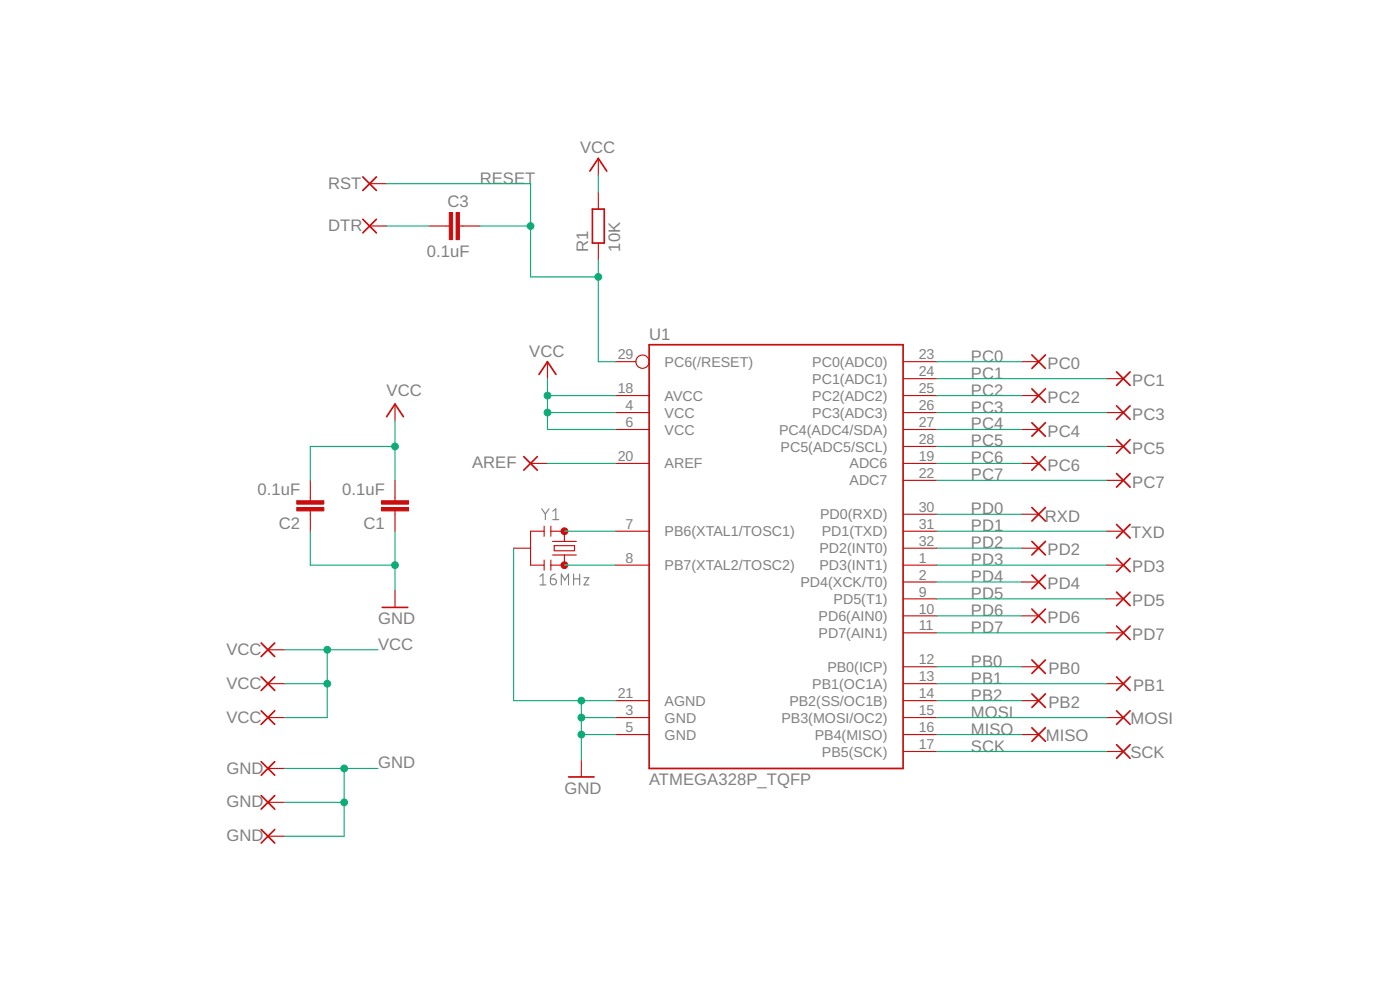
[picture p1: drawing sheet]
<svg xmlns="http://www.w3.org/2000/svg" width="210mm" height="148mm" viewBox="0 0 210 148" stroke-linecap="round" stroke-linejoin="round" font-family="sans-serif">
<g fill="none" stroke="#808080" stroke-width=".17">
<path d="M81.2 76.2l.6 .8M81.8 77v.9M82.3 76.2l-.5 .8M82.9 76.6l.4-.4v1.7M82.9 77.9h.9M81 86.4l.4-.4v1.6M81 87.6h.9M82.5 86.7h.6a.45 .45 0 0 1 .3 .5 .45 .45 0 0 1-.4 .4 .45 .45 0 0 1-.5-.4zM83.2 86a.74 .74 0 0 0-.7 .7M84.2 87.6v-1.6l.5 .9 .5-.9v1.6M86 86.7h.9M86 86v1.6"/>
<path d="M86.9 86v1.6M87.6 86.6h.7l-.7 1h.7"/>
</g>
<g fill="none" stroke="#c90d0c" stroke-width=".25">
<path d="M54.4 32.9l2 2M54.4 26.5l2 2M56.4 32.9l-2 2M56.4 26.5l-2 2M88.4 25.6l1.3-1.9 1.3 1.9M88.8 31.3h1.8v5.1h-1.8zM80.8 56.1l1.3-1.9 1.3 1.9M97.3 51.6h38.1v63.5h-38.1zM154.7 53.2l2 2M154.7 58.3l2 2M156.7 53.2l-2 2M156.7 58.3l-2 2"/>
<path d="M167.4 55.7l2 2M169.4 55.7l-2 2M58 62.4l1.2-1.9 1.3 1.9M78.5 68.4l2.1 2M80.6 68.4l-2.1 2M154.7 63.3l2 2.1M154.7 68.4l2 2M154.7 76l2 2.1M156.7 68.4l-2 2M156.7 63.3l-2 2.1M156.7 76l-2 2.1M167.4 60.8l2 2"/>
<path d="M167.4 65.9l2 2M167.4 71l2 2M167.4 78.6l2 2M169.4 60.8l-2 2M169.4 65.9l-2 2M169.4 71l-2 2M169.4 78.6l-2 2M39.2 96.3l2 2.1M41.2 96.3l-2 2.1M57.3 91h3.8M154.7 81.1l2 2M154.7 86.2l2 2"/>
<path d="M154.7 91.2l2 2.1M154.7 98.9l2 2M156.7 91.2l-2 2.1M156.7 81.1l-2 2M156.7 86.2l-2 2M156.7 98.9l-2 2M167.4 88.7l2 2M167.4 93.8l2 2M167.4 83.7l2 2M169.4 83.7l-2 2M169.4 88.7l-2 2M169.4 93.8l-2 2"/>
<path d="M39.2 114.1l2 2M39.2 119.2l2 2M39.2 101.4l2 2M39.2 106.5l2 2M41.2 114.1l-2 2M41.2 119.2l-2 2M41.2 101.4l-2 2M41.2 106.5l-2 2M85.3 116.4h3.8M154.7 103.9l2 2.1M154.7 109l2 2.1M156.7 103.9l-2 2.1"/>
<path d="M156.7 109l-2 2.1M167.4 101.4l2 2M167.4 106.5l2 2M167.4 111.6l2 2M169.4 101.4l-2 2M169.4 106.5l-2 2M169.4 111.6l-2 2M39.2 124.3l2 2M41.2 124.3l-2 2"/>
</g>
<g fill="none" stroke="#c90d0c" stroke-width=".17">
<path d="M55.4 33.9h2.6M55.4 27.5h2.6M64.3 33.9h3.1M68.9 33.9h3M89.7 23.7v2.6M89.7 28.8v2.5M89.7 36.4v2.5M82.1 54.2v2.5M92.2 59.3h5.1M92.2 54.2h3.1M135.4 59.3h5.1M135.4 56.7h5.1"/>
<path d="M135.4 54.2h5.1M153.2 59.3h2.5M153.2 54.2h2.5M165.9 56.7h2.5M46.5 72v3M46.5 76.5v3.1M59.2 60.5v2.6M59.2 72v3M59.2 76.5v3.1M79.5 69.4h2.6M81.6 79.6h-2.1v5.1h2.1M81.6 78.8v1.5"/>
<path d="M82.6 79.6h2v1.5M82.6 78.8v1.5M92.2 79.6h5.1M92.2 61.8h5.1M92.2 64.3h5.1M92.2 69.4h5.1M135.4 79.6h5.1M135.4 61.8h5.1M135.4 64.3h5.1M135.4 69.4h5.1M135.4 77h5.1M135.4 72h5.1"/>
<path d="M135.4 66.9h5.1M153.2 64.3h2.5M153.2 69.4h2.5M153.2 77h2.5M165.9 79.6h2.5M165.9 61.8h2.5M165.9 72h2.5M165.9 66.9h2.5M40.2 97.3h2.5M59.2 88.5v2.5M77 82.1h2.5M81.6 83.9v1.5"/>
<path d="M82.6 83.9v1.5M82.8 83.1h3.6M82.8 81.1h3.6M83.1 81.7h3v.8h-3zM84.6 83.1v1.6h-2M92.2 84.7h5.1M135.4 84.7h5.1M135.4 99.9h5.1M135.4 94.8h5.1M135.4 92.3h5.1M135.4 89.7h5.1M135.4 87.2h5.1"/>
<path d="M135.4 82.1h5.1M153.2 99.9h2.5M153.2 92.3h2.5M153.2 87.2h2.5M153.2 82.1h2.5M165.9 84.7h2.5M165.9 94.8h2.5M165.9 89.7h2.5M40.2 107.5h2.5M40.2 102.4h2.5M40.2 115.1h2.5M87.2 113.9v2.5"/>
<path d="M92.2 107.5h5.1M92.2 110h5.1M92.2 105h5.1M135.4 112.6h5.1M135.4 107.5h5.1M135.4 110h5.1M135.4 105h5.1M135.4 102.4h5.1M153.2 110h2.5M153.2 105h2.5M165.9 112.6h2.5M165.9 107.5h2.5"/>
<path d="M165.9 102.4h2.5M40.2 120.2h2.5M40.2 125.3h2.5"/>
<circle cx="96.3" cy="54.2" r=".99"/>
</g>
<g fill="#c90d0c" stroke="#c90d0c" stroke-width=".15">
<path d="M57.2 75h4.1v.5h-4.1z"/>
<path d="M57.2 76h4.1v.5h-4.1z"/>
<path d="M44.5 75h4.1v.5h-4.1z"/>
<path d="M44.5 76h4.1v.5h-4.1z"/>
<path d="M68.4 31.8h.5v4.1h-.5z"/>
<path d="M67.4 31.8h.5v4.1h-.5z"/>
</g>
<g fill="#c90d0c" stroke="#c90d0c" stroke-width=".15">
<circle cx="84.6" cy="79.6" r=".51"/>
<circle cx="84.6" cy="84.7" r=".51"/>
</g>
<g fill="none" stroke="#0dab76" stroke-width=".17">
<path d="M58 27.5h21.5v14h10.2M58 33.9h6.3M71.9 33.9h7.6M89.7 26.3v2.5M89.7 38.9v15.3h2.5M82.1 56.7v7.6h10.1M82.1 59.3h10.1M140.5 59.3h12.7M140.5 54.2h12.7M140.5 56.7h25.4M46.5 79.6v5.1h12.7M59.2 63.1v8.9"/>
<path d="M59.2 79.6v8.9M59.2 66.9h-12.7v5.1M82.1 61.8h10.1M82.1 69.4h10.1M84.6 79.6h7.6M140.5 66.9h25.4M140.5 64.3h12.7M140.5 61.8h25.4M140.5 69.4h12.7M140.5 72h25.4M140.5 77h12.7M140.5 79.6h25.4"/>
<path d="M42.7 97.3h14M49.1 97.3v10.2h-6.4M77 82.1v22.9h15.2M84.6 84.7h7.6M140.5 84.7h25.4M140.5 82.1h12.7M140.5 87.2h12.7M140.5 89.7h25.4M140.5 92.3h12.7M140.5 94.8h25.4M140.5 99.9h12.7M42.7 115.1h14"/>
<path d="M42.7 102.4h6.4M51.6 115.1v10.2h-8.9M87.2 105v8.9M87.2 107.5h5M87.2 110h5M140.5 105h12.7M140.5 107.5h25.4M140.5 110h12.7M140.5 102.4h25.4M140.5 112.6h25.4M42.7 120.2h8.9"/>
</g>
<g fill="#0dab76" stroke="#0dab76" stroke-width=".15">
<circle cx="87.2" cy="107.5" r=".51"/>
<circle cx="87.2" cy="110" r=".51"/>
<circle cx="87.2" cy="105" r=".51"/>
<circle cx="59.2" cy="84.7" r=".51"/>
<circle cx="51.6" cy="115.1" r=".51"/>
<circle cx="51.6" cy="120.2" r=".51"/>
<circle cx="59.2" cy="66.9" r=".51"/>
<circle cx="49.1" cy="97.3" r=".51"/>
<circle cx="49.1" cy="102.4" r=".51"/>
<circle cx="82.1" cy="61.8" r=".51"/>
<circle cx="82.1" cy="59.3" r=".51"/>
<circle cx="89.7" cy="41.5" r=".51"/>
<circle cx="79.5" cy="33.9" r=".51"/>
</g>
<g font-size="2.5" fill="#808080">
<text x="87" y="23">VCC</text>
<text x="49.2" y="28.3">RST</text>
<text x="71.9" y="27.5">RESET</text>
<text x="49.2" y="34.6">DTR</text>
<text x="67.1" y="31">C3</text>
<text x="64" y="38.6">0.1uF</text>
<text x="88.2" y="37.7" transform="rotate(-90 88.2 37.7)">R1</text>
<text x="93" y="37.7" transform="rotate(-90 93 37.7)">10K</text>
<text x="79.3" y="53.4">VCC</text>
<text x="97.3" y="50.9">U1</text>
<text x="58" y="59.3">VCC</text>
<text x="145.6" y="54.2">PC0</text>
<text x="145.6" y="56.7">PC1</text>
<text x="145.6" y="59.3">PC2</text>
<text x="157.1" y="55.3">PC0</text>
<text x="169.8" y="57.8">PC1</text>
<text x="145.6" y="61.8">PC3</text>
<text x="145.6" y="64.3">PC4</text>
<text x="157.1" y="60.4">PC2</text>
<text x="157.1" y="65.4">PC4</text>
<text x="169.8" y="62.9">PC3</text>
<text x="70.8" y="70.1">AREF</text>
<text x="145.6" y="66.9">PC5</text>
<text x="145.6" y="69.4">PC6</text>
<text x="145.6" y="72">PC7</text>
<text x="157.1" y="70.5">PC6</text>
<text x="169.8" y="68">PC5</text>
<text x="38.6" y="74.1">0.1uF</text>
<text x="51.3" y="74.1">0.1uF</text>
<text x="145.6" y="77">PD0</text>
<text x="169.8" y="73.1">PC7</text>
<text x="41.8" y="79.2">C2</text>
<text x="54.5" y="79.2">C1</text>
<text x="145.6" y="79.6">PD1</text>
<text x="145.6" y="82.1">PD2</text>
<text x="156.7" y="78.1">RXD</text>
<text x="157.1" y="83.2">PD2</text>
<text x="169.6" y="80.7">TXD</text>
<text x="145.6" y="84.7">PD3</text>
<text x="145.6" y="87.2">PD4</text>
<text x="145.6" y="89.7">PD5</text>
<text x="157.1" y="88.3">PD4</text>
<text x="169.8" y="85.7">PD3</text>
<text x="56.7" y="93.5">GND</text>
<text x="145.6" y="92.3">PD6</text>
<text x="145.6" y="94.8">PD7</text>
<text x="157.1" y="93.4">PD6</text>
<text x="169.8" y="90.8">PD5</text>
<text x="169.8" y="95.9">PD7</text>
<text x="34" y="98.1">VCC</text>
<text x="56.7" y="97.4">VCC</text>
<text x="145.6" y="99.9">PB0</text>
<text x="157.2" y="101">PB0</text>
<text x="34" y="103.2">VCC</text>
<text x="145.6" y="102.4">PB1</text>
<text x="145.6" y="105">PB2</text>
<text x="145.6" y="107.5">MOSI</text>
<text x="157.2" y="106.1">PB2</text>
<text x="169.9" y="103.5">PB1</text>
<text x="34" y="108.3">VCC</text>
<text x="145.6" y="110">MISO</text>
<text x="145.6" y="112.6">SCK</text>
<text x="156.8" y="111.1">MISO</text>
<text x="169.5" y="113.6">SCK</text>
<text x="169.5" y="108.5">MOSI</text>
<text x="34" y="115.9">GND</text>
<text x="56.7" y="115.1">GND</text>
<text x="84.6" y="118.9">GND</text>
<text x="97.3" y="117.7">ATMEGA328P_TQFP</text>
<text x="34" y="121">GND</text>
<text x="34" y="126">GND</text>
</g>
<g font-size="2.1" fill="#808080">
<text x="92.6" y="53.8">29</text>
<text x="137.7" y="53.8">23</text>
<text x="92.6" y="58.9">18</text>
<text x="99.7" y="54.9">PC6(/RESET)</text>
<text x="121.8" y="57.5">PC1(ADC1)</text>
<text x="121.8" y="54.9">PC0(ADC0)</text>
<text x="137.7" y="58.9">25</text>
<text x="137.7" y="56.4">24</text>
<text x="93.8" y="61.4">4</text>
<text x="93.8" y="64">6</text>
<text x="99.7" y="62.6">VCC</text>
<text x="99.7" y="65.1">VCC</text>
<text x="99.7" y="60">AVCC</text>
<text x="116.8" y="65.1">PC4(ADC4/SDA)</text>
<text x="121.8" y="62.6">PC3(ADC3)</text>
<text x="121.8" y="60">PC2(ADC2)</text>
<text x="137.7" y="64">27</text>
<text x="137.7" y="61.4">26</text>
<text x="92.6" y="69.1">20</text>
<text x="99.7" y="70.2">AREF</text>
<text x="117" y="67.6">PC5(ADC5/SCL)</text>
<text x="127.4" y="70.2">ADC6</text>
<text x="137.7" y="71.6">22</text>
<text x="137.7" y="69.1">19</text>
<text x="137.7" y="66.5">28</text>
<text x="123" y="77.8">PD0(RXD)</text>
<text x="127.4" y="72.7">ADC7</text>
<text x="137.7" y="76.7">30</text>
<text x="93.8" y="79.2">7</text>
<text x="99.7" y="80.3">PB6(XTAL1/TOSC1)</text>
<text x="122.8" y="82.9">PD2(INT0)</text>
<text x="123.2" y="80.3">PD1(TXD)</text>
<text x="137.7" y="81.8">32</text>
<text x="137.7" y="79.2">31</text>
<text x="93.8" y="84.3">8</text>
<text x="99.7" y="85.4">PB7(XTAL2/TOSC2)</text>
<text x="120" y="88">PD4(XCK/T0)</text>
<text x="122.8" y="85.4">PD3(INT1)</text>
<text x="137.7" y="89.4">9</text>
<text x="137.7" y="86.8">2</text>
<text x="137.7" y="84.3">1</text>
<text x="122.7" y="95.6">PD7(AIN1)</text>
<text x="122.7" y="93">PD6(AIN0)</text>
<text x="125" y="90.5">PD5(T1)</text>
<text x="137.7" y="94.5">11</text>
<text x="137.7" y="91.9">10</text>
<text x="124.1" y="100.7">PB0(ICP)</text>
<text x="137.7" y="99.5">12</text>
<text x="92.6" y="104.6">21</text>
<text x="93.8" y="107.2">3</text>
<text x="99.7" y="105.7">AGND</text>
<text x="118.4" y="105.7">PB2(SS/OC1B)</text>
<text x="121.8" y="103.2">PB1(OC1A)</text>
<text x="137.7" y="107.2">15</text>
<text x="137.7" y="104.6">14</text>
<text x="137.7" y="102.1">13</text>
<text x="93.8" y="109.7">5</text>
<text x="99.7" y="108.3">GND</text>
<text x="99.7" y="110.8">GND</text>
<text x="117.2" y="108.3">PB3(MOSI/OC2)</text>
<text x="122.2" y="110.8">PB4(MISO)</text>
<text x="123.2" y="113.3">PB5(SCK)</text>
<text x="137.7" y="112.2">17</text>
<text x="137.7" y="109.7">16</text>
</g>
</svg>
